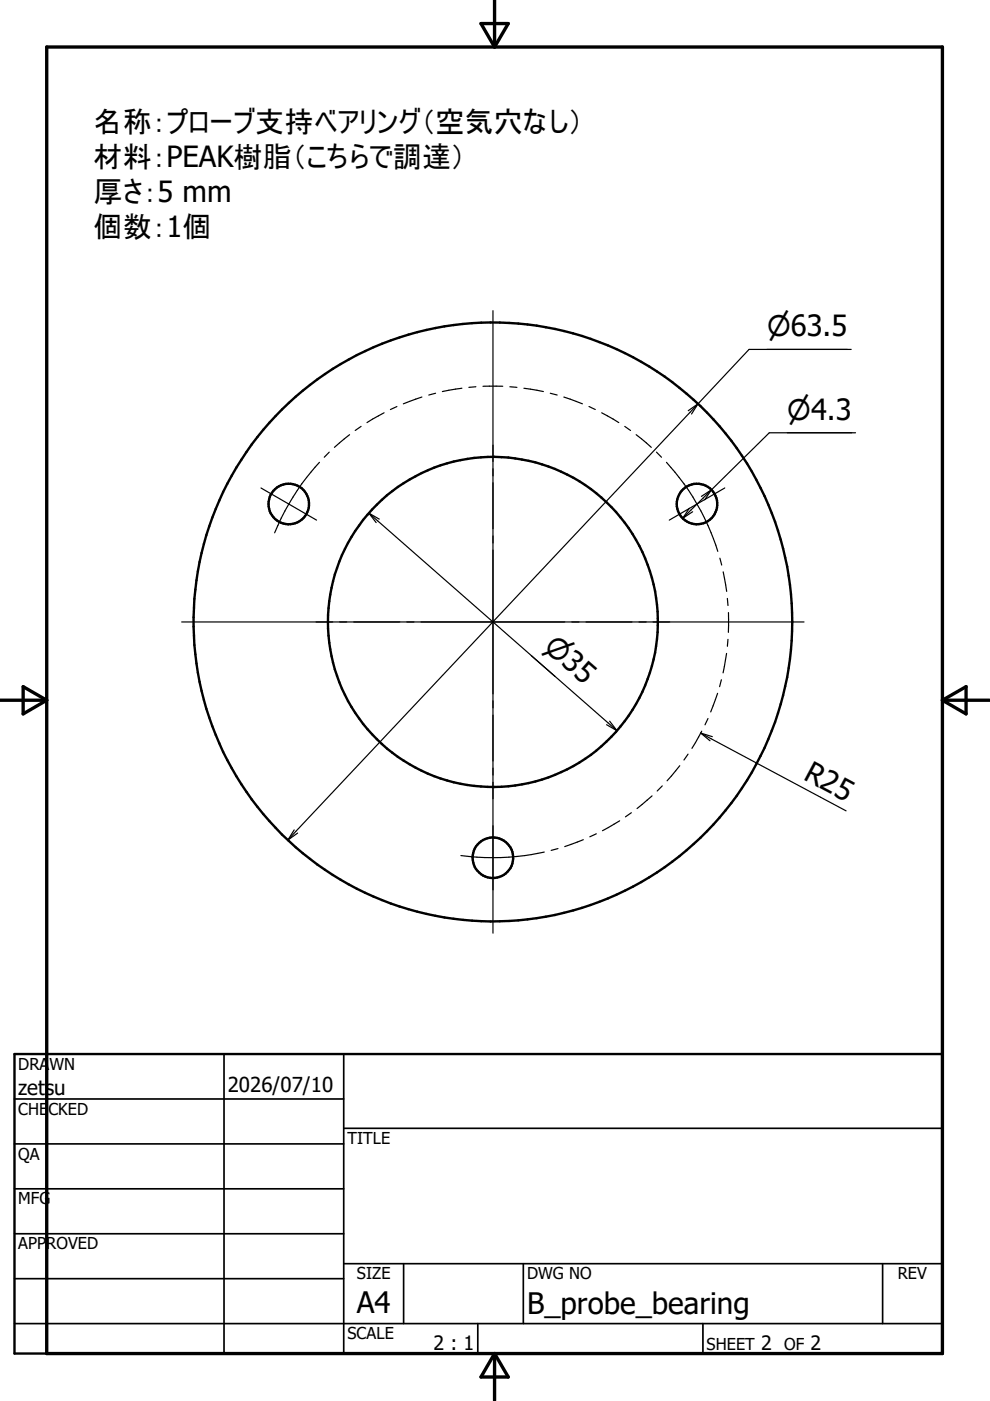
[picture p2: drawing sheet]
<svg xmlns="http://www.w3.org/2000/svg" width="210mm" height="297mm" viewBox="0 0 210 297" stroke-linecap="round" stroke-linejoin="round" font-family="sans-serif">
<g fill="none" stroke="#000" stroke-width=".51">
<path d="M3.1 223.5h196.7v63.5h-196.7z"/>
<circle cx="61.2" cy="106.8" r="4.3"/>
<circle cx="147.8" cy="106.9" r="4.3"/>
<circle cx="104.5" cy="131.9" r="63.5"/>
<circle cx="104.5" cy="131.9" r="35"/>
<circle cx="104.5" cy="181.9" r="4.3"/>
</g>
<path d="M104.9 0v10M9.9 10h189.9v277h-189.9zM102 5h5.8l-2.9 5zM-.1 148.5h10M4.9 145.6l5 2.9-5 2.9zM199.8 148.5h10M199.8 148.5l5-2.9v5.8zM104.9 287v9.9M104.9 287l2.9 5h-5.8z" fill="none" stroke="#000" stroke-width=".71"/>
<g fill="none" stroke="#000" stroke-width=".36">
<path d="M3.1 233h69.8M47.5 223.5v63.5M72.9 239.2h126.9M72.9 223.5v63.5M3.1 242.5h69.8M3.1 252.1h69.8M3.1 261.6h69.8M3.1 271.1h69.8M72.9 267.9h126.9M85.6 267.9v12.7M111 267.9v12.7M187.1 267.9v12.7"/>
<path d="M3.1 280.6h196.7M101.3 280.6v6.4M149 280.6v6.4"/>
</g>
<g fill="none" stroke="#000" stroke-width=".25">
<path d="M104.5 65.9v131.9M180.5 74.1h-21.7l-10.8 11.5M67.7 98a50 50 0 0 0-9.5 15M69.8 95.9l-1.1 1M74.1 92.2l-3.2 2.6M76.6 90.4l-1.3 .9M81.4 87.5l-3.6 2.1M84.2 86.2l-1.4 .6M89.5 84.2l-4 1.4M92.4 83.4l-1.5 .4M97.9 82.3l-4.1 .7M100.9 82l-1.5 .1"/>
<path d="M102.4 81.9h4.2M108.1 82l1.5 .1M111.1 82.3l4.1 .7M116.7 83.4l1.4 .4M119.5 84.2l4 1.4M124.9 86.2l1.3 .6M127.6 87.5l3.6 2.1M132.5 90.4l1.2 .9M134.9 92.2l3.2 2.6M139.2 95.9l1.1 1M141.3 98l3.7 4.6 2.8 4.3M148 85.6l-87 92.5"/>
<path d="M148 85.6l-1.4 2.2M148 85.6l-2.1 1.5M181.4 91.8h-18.3l-18.4 18.1M55.3 103.5l11.8 6.8M78.2 108.8l52.6 46.1M78.2 108.8l2.2 1.3M78.2 108.8l1.6 2M146.2 107.8l-1.5 2.1M146.9 108.5l-2.2 1.4M147.8 106.9l-5.9 3.4M147.8 106.9l2.3 4.5 2.1 5.5M148.7 105.2l2.2-1.4-1.5 2.2"/>
<path d="M152.6 118.3l.4 1.5M153.7 103.5l-5.9 3.4M38.5 131.9h132M153.3 121.2l.8 4.2M154.1 138.5l-.8 4.2M154.2 126.9l.1 1.5M154.3 135.6l-.1 1.4M154.5 129.9l-.1 4.2M128.6 153.6l2.2 1.3M129.3 152.9l1.5 2M145.9 159.9l-.9 1.2M148.6 155.4l30.8 16.5"/>
<path d="M148.6 155.4l2.4 .8M148.6 155.4l1.9 1.7M148.8 155l-2.1 3.7M150.1 152.3l-.6 1.4M152.1 147l-1.4 3.9M153 144.1l-.4 1.5M62.4 176l-1.4 2.1M63.1 176.6l-2.1 1.5M118.3 179.9l-1.4 .4M123.7 178l-4 1.5M126.4 176.8l-1.3 .6M131.4 174l-3.7 2.1"/>
<path d="M133.9 172.3l-1.3 .9M138.3 168.7l-3.2 2.7M140.4 166.6l-1.1 1.1M144.1 162.3l-2.7 3.2M115.4 180.7a50.4 50.4 0 0 1-17.7 .7"/>
</g>
<g font-size="6.3">
<text x="75.6" y="278.4">A4</text>
<text x="111.7" y="278.6">B_probe_bearing</text>
</g>
<g font-size="6.2">
<text x="19.8" y="28.1">名称：プローブ支持ベアリング（空気穴なし）</text>
<text x="19.8" y="35.5">材料：PEAK樹脂（こちらで調達）</text>
<text x="19.8" y="42.9">厚さ：5 mm</text>
<text x="19.8" y="50.3">個数：1個</text>
<text x="170.1" y="165.1" transform="rotate(28 170.1 165.1)">R25</text>
</g>
<g font-size="5.9">
<text x="162.6" y="71.3">⌀63.5</text>
<text x="166.9" y="89">⌀4.3</text>
<text x="115" y="137.5" transform="rotate(41 115 137.5)">⌀35</text>
</g>
<g font-size="4.4">
<text x="3.9" y="232.2">zetsu</text>
<text x="48.3" y="231.5">2026/07/10</text>
</g>
<g font-size="4.2">
<text x="91.9" y="286.2">2 : 1</text>
<text x="161.4" y="286.2">2</text>
<text x="171.9" y="286.2">2</text>
</g>
<g font-size="3.5">
<text x="3.9" y="226.8">DRAWN</text>
<text x="3.9" y="236.3">CHECKED</text>
<text x="3.9" y="245.9">QA</text>
<text x="73.7" y="242.5">TITLE</text>
<text x="3.9" y="255.4">MFG</text>
<text x="3.9" y="264.9">APPROVED</text>
<text x="75.7" y="271.3">SIZE</text>
<text x="111.7" y="271.3">DWG NO</text>
<text x="190.4" y="271.2">REV</text>
<text x="73.7" y="284">SCALE</text>
<text x="149.8" y="286.2">SHEET</text>
<text x="166.3" y="286.2">OF</text>
</g>
</svg>
